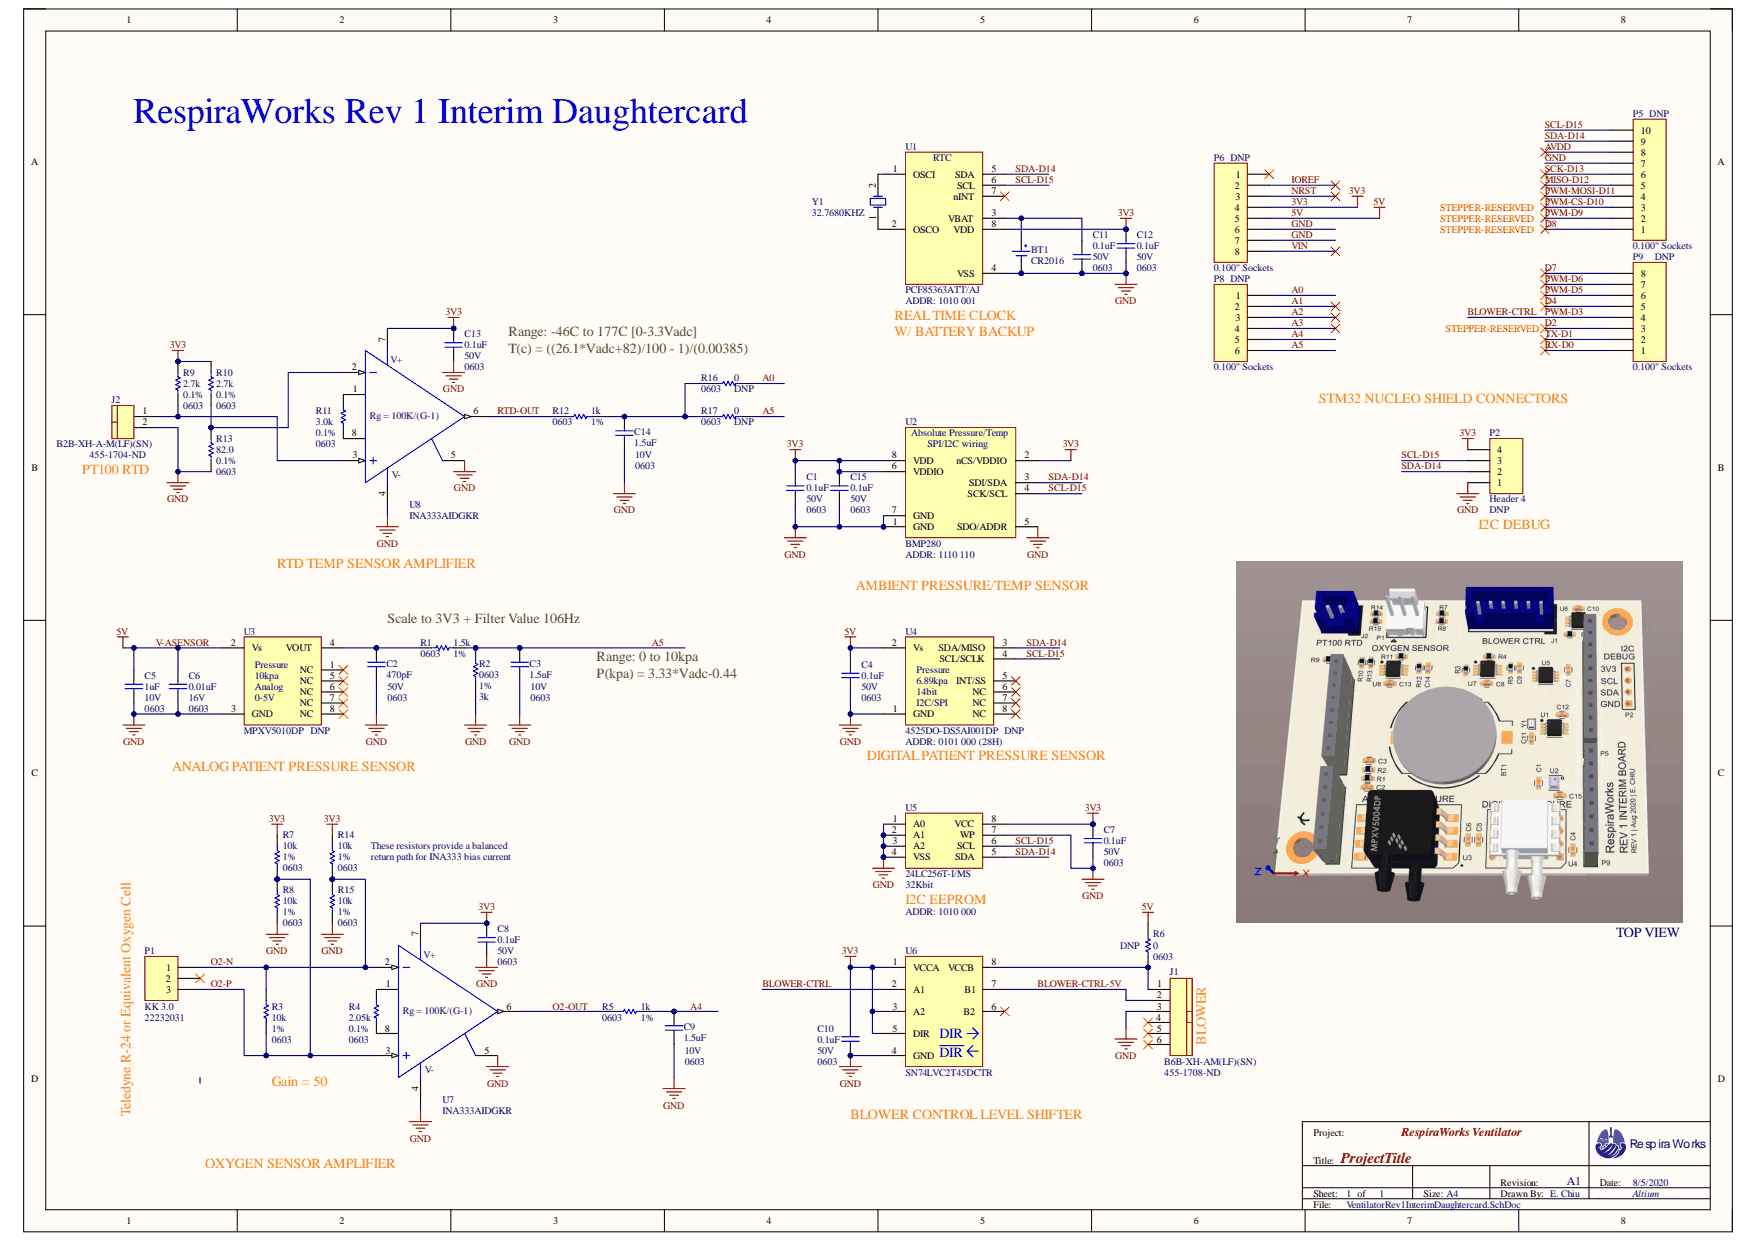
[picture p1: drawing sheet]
# Altium project VentilatorRev1InterimDaughtercard.PrjPcb
1 sheet, 50 parts. Net scope: global (net labels, ports and power ports of the same name join across sheets).
Board file: VentilatorRev1InterimDaughtercard.PcbDoc

## Sheet VentilatorRev1InterimDaughtercard.SchDoc: ProjectTitle
size A3; CompanyName: RespiraWorks; DrawnBy: E. Chiu; Organization: Altium; DocumentNumber: 1; Revision: A1; SheetNumber: 1; SheetTotal: 1; PageSetup: Record=PageOptions¦CenterHorizontal=True¦CenterVertical=True¦PrintScale=0.67¦XCorrection=1.00¦YCorrection=1.00¦PrintKind=0¦BorderSize=5000000¦LeftOffset=0¦BottomOffset=0¦Orientation=2¦PaperLength=1000¦PaperWidth=1000¦Scale=100¦PaperSource=276¦PrintQuality=-3¦MediaType=1¦DitherType=10¦PrintScaleMode=1¦PaperKind=11"x17" 279.4x431.8mm¦PaperIndex=3

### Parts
BT1  CR2016  [BLP20]
C1  value 0.1uF  Voltage: 50V  PCB Package: 0603  [CAP0603]  (hidden comment: CAP 0603)
C2  value 470pF  Voltage: 50V  PCB Package: 0603  [CAP0603]  (hidden comment: CAP 0603)
C3  value 1.5uF  Voltage: 10V  PCB Package: 0603  [CAP0603]  (hidden comment: CAP 0603)
C4  value 0.1uF  Voltage: 50V  PCB Package: 0603  [CAP0603]  (hidden comment: CAP 0603)
C5  value 1uF  Voltage: 10V  PCB Package: 0603  [CAP0603]  (hidden comment: CAP 0603)
C6  value 0.01uF  Voltage: 16V  PCB Package: 0603  [CAP0603]  (hidden comment: CAP 0603)
C7  value 0.1uF  Voltage: 50V  PCB Package: 0603  [CAP0603]  (hidden comment: CAP 0603)
C8  value 0.1uF  Voltage: 50V  PCB Package: 0603  [CAP0603]  (hidden comment: CAP 0603)
C9  value 1.5uF  Voltage: 10V  PCB Package: 0603  [CAP0603]  (hidden comment: CAP 0603)
C10  value 0.1uF  Voltage: 50V  PCB Package: 0603  [CAP0603]  (hidden comment: CAP 0603)
C11  value 0.1uF  Voltage: 50V  PCB Package: 0603  [CAP0603]  (hidden comment: CAP 0603)
C12  value 0.1uF  Voltage: 50V  PCB Package: 0603  [CAP0603]  (hidden comment: CAP 0603)
C13  value 0.1uF  Voltage: 50V  PCB Package: 0603  [CAP0603]  (hidden comment: CAP 0603)
C14  value 1.5uF  Voltage: 10V  PCB Package: 0603  [CAP0603]  (hidden comment: CAP 0603)
C15  value 0.1uF  Voltage: 50V  PCB Package: 0603  [CAP0603]  (hidden comment: CAP 0603)
J1  Supplier Part Number 1: 455-1708-ND  [JST_B6B-XH-AM]  (hidden comment: B6B-XH-AM(LF)(SN))
J2  Manufacturer P/N: B2B-XH-A-M(LF)(SN)  Supplier Part Number 1: 455-1704-ND  [JST_B2B-XH-AM]  (hidden comment: B2B-XH-AM(LF)(SN))
P1  KK 3.0  [22232031]
P2  Header 4  Do Not Populate: DNP  [HDR1X4]
P5  0.100" Sockets  Do Not Populate: DNP  [ESQ-110-14-T-S]
P6  0.100" Sockets  Do Not Populate: DNP  [ESQ-108-14-T-S]
P8  0.100" Sockets  Do Not Populate: DNP  [ESQ-106-14-T-S]
P9  0.100" Sockets  Do Not Populate: DNP  [ESQ-108-14-T-S]
R1  value 1.5k  PCB Package: 0603  Tolerance: 1%  [RES0603]  (hidden comment: RES 0603)
R2  value 3k  PCB Package: 0603  Tolerance: 1%  [RES0603]  (hidden comment: RES 0603)
R3  value 10k  PCB Package: 0603  Tolerance: 1%  [RES0603]  (hidden comment: RES 0603)
R4  value 2.05k  PCB Package: 0603  Tolerance: 0.1%  [RES0603]  (hidden comment: RES 0603)
R5  value 1k  PCB Package: 0603  Tolerance: 1%  [RES0603]  (hidden comment: RES 0603)
R6  value 0  PCB Package: 0603  Do Not Populate: DNP  [RES0603]  (hidden comment: RES 0603)
R7  value 10k  PCB Package: 0603  Tolerance: 1%  [RES0603]  (hidden comment: RES 0603)
R8  value 10k  PCB Package: 0603  Tolerance: 1%  [RES0603]  (hidden comment: RES 0603)
R9  value 2.7k  PCB Package: 0603  Tolerance: 0.1%  [RES0603]  (hidden comment: RES 0603)
R10  value 2.7k  PCB Package: 0603  Tolerance: 0.1%  [RES0603]  (hidden comment: RES 0603)
R11  value 3.0k  PCB Package: 0603  Tolerance: 0.1%  [RES0603]  (hidden comment: RES 0603)
R12  value 1k  PCB Package: 0603  Tolerance: 1%  [RES0603]  (hidden comment: RES 0603)
R13  value 82.0  PCB Package: 0603  Tolerance: 0.1%  [RES0603]  (hidden comment: RES 0603)
R14  value 10k  PCB Package: 0603  Tolerance: 1%  [RES0603]  (hidden comment: RES 0603)
R15  value 10k  PCB Package: 0603  Tolerance: 1%  [RES0603]  (hidden comment: RES 0603)
R16  value 0  PCB Package: 0603  Do Not Populate: DNP  [RES0603]  (hidden comment: RES 0603)
R17  value 0  PCB Package: 0603  Do Not Populate: DNP  [RES0603]  (hidden comment: RES 0603)
U1  PCF85363ATT/AJ  [8-MSOP-3.0MM]
U2  BMP280  [BMP280]
U3  Do Not Populate: DNP  [8-SOP-MPXV]  (hidden comment: MPXV5010DP)
U4  Do Not Populate: DNP  [4525do]  (hidden comment: 4525DO-DS5AI001DP)
U5  value 32Kbit  [8-MSOP]  (hidden comment: 256Kbit)
U6  SN74LVC2T45DCTR  [8-MSOP]
U7  Manufacturer P/N: INA333AIDGKR  [8-VSSOP]  (hidden comment: INA333)
U8  Manufacturer P/N: INA333AIDGKR  [8-VSSOP]  (hidden comment: INA333)
Y1  32.7680KHZ  [2-ABS05]

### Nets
3V3: C1.2 C7.2 C8.2 C10.2 C12.2 C13.2 C15.2 P2.4 P6.4 R7.2 R9.2 R10.2 R14.2 U1.8(VDD) U2.2(nCS/VDDIO) U2.6(VDDIO) U2.8(VDD) U5.8(VCC) U6.1(VCCA) U6.3(A2) U6.5(DIR) U7.7(V+) U8.7(V+)
5V: C4.2 C5.1 C6.1 P6.5 R6.2 U3.2(Vs) U4.2(Vs)  [also labelled V-ASENSOR]
GND: BT1.M C1.1 C2.1 C3.1 C4.1 C5.2 C6.2 C7.1 C8.1 C9.1 C10.1 C11.1 C12.1 C13.1 C14.1 C15.1 J1.3 J2.2 P2.1 P5.7 P6.6 P6.7 R2.1 R8.1 R13.1 R15.1 U1.4(VSS) U2.1(GND) U2.5(SDO/ADDR) U2.7(GND) U3.3(GND) U4.1(GND) U5.1(A0) U5.2(A1) U5.3(A2) U5.4(VSS) U5.7(WP) U6.4(GND) U7.4(V-) U7.5 U8.4(V-) U8.5
A0: P8.1 R16.1
A1: P8.2
A2: P8.3
A3: P8.4
A4: C9.2 P8.5 R5.1
A5: C3.2 P8.6 R1.2 R2.2 R17.1
AVDD: P5.8
BLOWER-CTRL: P9.4 U6.2(A1)  [also labelled PWM-D3]
BLOWER-CTRL-5V: J1.2 U6.7(B1)
D2: P9.3
D4: P9.5
D7: P9.8
D8: P5.1
IOREF: P6.2
MISO-D12: P5.5
NRST: P6.3
O2-N: P1.1 R3.2 R14.1 R15.2 U7.2(IN-)
O2-OUT: R5.2 U7.6(OUT)
O2-P: P1.3 R3.1 R7.1 R8.2 U7.3(IN+)
PWM-CS-D10: P5.3
PWM-D5: P9.6
PWM-D6: P9.7
PWM-D9: P5.2
PWM-MOSI-D11: P5.4
RTD-OUT: R12.2 U8.6(OUT)
RX-D0: P9.1
SCK-D13: P5.6
SCL-D15: P2.3 P5.10 U1.6(SCL) U2.4(SCK/SCL) U4.4(SCL/SCLK) U5.6(SCL)
SDA-D14: P2.2 P5.9 U1.5(SDA) U2.3(SDI/SDA) U4.3(SDA/MISO) U5.5(SDA)
TX-D1: P9.2
VIN: P6.8
NetBT1_P: BT1.P C11.2 U1.3(VBAT)
NetC2_2: C2.2 R1.1 U3.4(VOUT)
NetC14_2: C14.2 R12.1 R16.2 R17.2
NetJ1_1: J1.1 R6.1 U6.8(VCCB)
NetJ2_1: J2.1 R9.1 U8.3(IN+)
NetR4_1: R4.1 U7.8
NetR4_2: R4.2 U7.1
NetR10_1: R10.1 R13.2 U8.2(IN-)
NetR11_1: R11.1 U8.8
NetR11_2: R11.2 U8.1
NetU1_1: U1.1(OSCI) Y1.2(OSC2)
NetU1_2: U1.2(OSCO) Y1.1(OSC1)

Not connected (* = marked no-connect by the designer): J1 4* 5* 6*; P1 2*; P6 1*; U1 7(nINT)*; U3 1(NC)* 5(NC)* 6(NC)* 7(NC)* 8(NC)*; U4 5(INT/SS)* 6(NC)* 7(NC)* 8(NC)*; U6 6(B2)*

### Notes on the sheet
- RespiraWorks Rev 1 Interim Daughtercard
- STEPPER-RESERVED
- (near U1) ADDR: 1010 001
- T(c) = ((26.1*Vadc+82)/100 - 1)/(0.00385)
- Range: -46C to 177C [0-3.3Vadc]
- REAL TIME CLOCK
- W/ BATTERY BACKUP
- STM32 NUCLEO SHIELD CONNECTORS
- (near J2) PT100 RTD
- (near P2) I2C DEBUG
- RTD TEMP SENSOR AMPLIFIER
- AMBIENT PRESSURE/TEMP SENSOR
- (near U2) ADDR: 1110 110
- Scale to 3V3 + Filter Value 106Hz
- P(kpa) = 3.33*Vadc-0.44
- Range: 0 to 10kpa
- (near U4) ADDR: 0101 000 (28H)
- ANALOG PATIENT PRESSURE SENSOR
- (near U4) DIGITAL PATIENT PRESSURE SENSOR
- These resistors provide a balanced
- return path for INA333 bias current
- (near U5) I2C EEPROM
- ADDR: 1010 000
- TOP VIEW
- Gain = 50
- (near J1) BLOWER
- Teledyne R-24 or Equivalent Oxygen Cell
- BLOWER CONTROL LEVEL SHIFTER
- Project:
- RespiraWorks Ventilator
- OXYGEN SENSOR AMPLIFIER
- Title:
- Sheet:
- of
- Size:
- A4
- Drawn By:
- Revision:
- Date:
- File:
